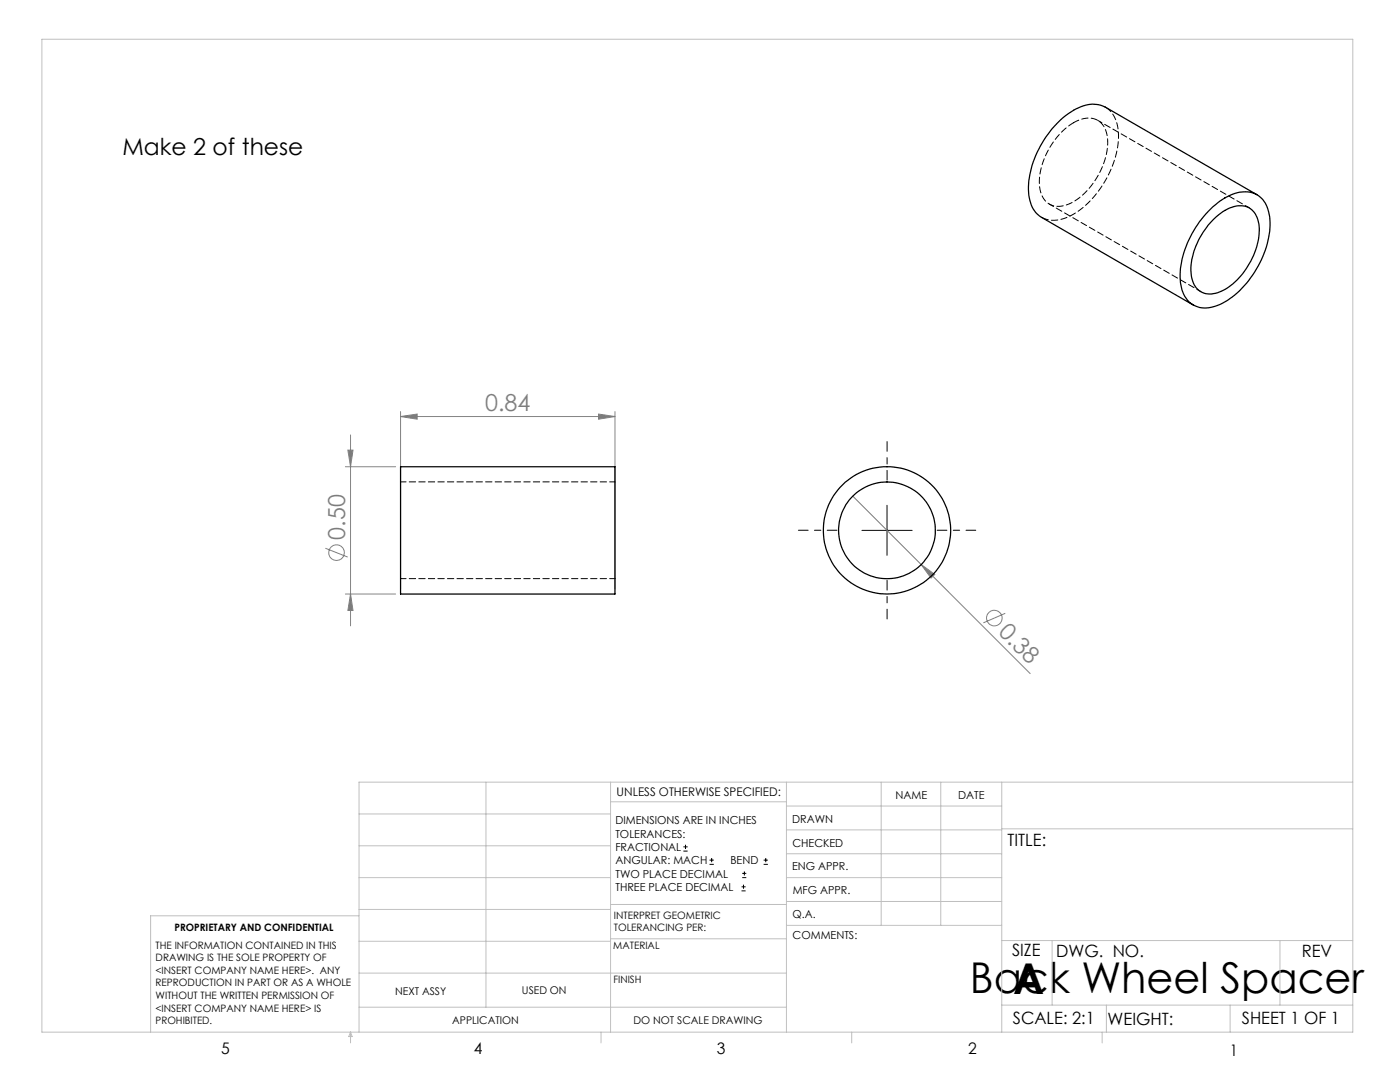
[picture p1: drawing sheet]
<svg xmlns="http://www.w3.org/2000/svg" width="279mm" height="216mm" viewBox="0 0 279 216" stroke-linecap="round" stroke-linejoin="round" font-family="sans-serif">
<g fill="none" stroke="#808080" stroke-width=".2">
<path d="M68.9 93.1h10.1M69.4 89.8h1l-.4 3.3zM70 86.8v38.1M79.9 83.1l3.4-.5v1zM79.9 82.1v35.4M79.9 83.1h42.8M119.5 82.6l3.2 .5-3.2 .5zM122.7 82.1v35.4M170.2 99l35.4 35.4M64.9 109.4l4.5 1.8M68.9 118.5h10.1M70 118.5l.4 3.3h-1z"/>
<path d="M183.8 112.6l2.7 2-.7 .8zM200.6 122.4l-4.3 1.9"/>
<circle cx="67.2" cy="110.3" r="1.55"/>
<circle cx="198.4" cy="123.3" r="1.55"/>
</g>
<g fill="none" stroke="#000" stroke-width=".2">
<path d="M172 105.8h10M177 100.8v10M136.4 169.8h.8M136.4 169h.8M136.8 168.6v.8M141.6 172.5h.9M141.6 171.6h.9M142 171.2v.8M148 177.8h.8M148 177h.8M148.1 175.1h.8M148.1 174.3h.8"/>
<path d="M148.4 176.5v.8M148.6 173.9v.8M152.4 172.5h.8M152.4 171.6h.8M152.8 171.2v.8"/>
</g>
<path d="M177 95.8v-7.7M167 105.8h-7.7M177 115.8v7.7M187 105.8h7.7" fill="none" stroke="#000" stroke-width=".2" stroke-dasharray="15.2 1.3 1.3 1.3" stroke-dashoffset="13.3"/>
<g fill="none" stroke="#c0c0c0" stroke-width=".2">
<path d="M8.4 7.8h261.6v198.2h-261.6zM97 156.1v44.9M121.8 156.1v49.9M121.8 160h35.2M157 156.1v49.9M175.9 156.1v28.5M187.7 156.1v28.5M199.9 156.1v49.9M270 156.1h-198.4v49.9M71.6 175.1h50.2M71.6 168.8h50.2M71.6 162.4h50.2"/>
<path d="M157 170.4h42.9M157 165.6h42.9M157 160.8h42.9M157 175.1h42.9M157 179.9h42.9M199.9 165.4h70.1M71.6 194.2h85.4M71.6 187.8h50.2M71.6 181.5h50.2M71.6 182.7h-41.5v23.3M121.8 187.3h35.2M121.8 180.5h35.2"/>
<path d="M157 184.6h42.9M199.9 187.7h70.1M210 187.7v12.9M255.4 187.7v12.9M70 206v2.1M70 206l.3 .8h-.7zM71.6 201h85.4M119.9 206v2.1M170 206v2.1M199.9 200.6h70.1M220 206v2.1M220.8 200.6v5.4"/>
<path d="M245.5 200.6v5.4"/>
</g>
<g fill="#808080">
<path d="M183.8 112.6l2.7 2-.7 .8z"/>
<path d="M79.9 83.1l3.4-.5v1zM119.5 82.6l3.2 .5-3.2 .5z"/>
<path d="M69.4 89.8h1l-.4 3.3zM70 118.5l.4 3.3h-1z"/>
</g>
<g fill="none" stroke="#000" stroke-width=".25">
<path d="M250.8 38.8l-30.2-17.4a6 6 0 0 0-5.9 .3 19.7 19.7 0 0 0-9.5 16.2 6.1 6.1 0 0 0 2.7 5.5l30.2 17.5M241.1 42.2a11.1 11.1 0 0 1 7.2-3.9 4.8 4.8 0 0 1 5 4.5 17.8 17.8 0 0 1-4.1 13.2 13.6 13.6 0 0 1-8.1 5.4 4.8 4.8 0 0 1-5.4-4.5 17.8 17.8 0 0 1 4.1-13.2zM242.4 43.6a7 7 0 0 1 6.1-2.4 4.1 4.1 0 0 1 2.8 3.8 14.8 14.8 0 0 1-7.5 13.1 4 4 0 0 1-5.2-.9 8.6 8.6 0 0 1-.1-7.6 16.1 16.1 0 0 1 3.9-6zM79.9 93.1h42.8v25.4h-42.8z"/>
<circle cx="177" cy="105.8" r="9.7"/>
<circle cx="177" cy="105.8" r="12.7"/>
</g>
<path d="M122.8 96.2h-42.8M80 115.5h42.8" fill="none" stroke="#000" stroke-width=".2" stroke-dasharray="1.3 .6" stroke-dashoffset=".2"/>
<path d="M207.9 43.4a6.2 6.2 0 0 0 6.3-.7 19.6 19.6 0 0 0 9-16.4 6 6 0 0 0-2.6-4.9" fill="none" stroke="#000" stroke-width=".2" stroke-dasharray="1.3 .6" stroke-dashoffset="-.1"/>
<path d="M214.2 24.5a14.7 14.7 0 0 0-6.7 12.9 3.8 3.8 0 0 0 5.7 3.4 14.4 14.4 0 0 0 7.8-13.7 3.8 3.8 0 0 0-5.9-3l-.9 .4" fill="none" stroke="#000" stroke-width=".2" stroke-dasharray="1.3 .6" stroke-dashoffset=".1"/>
<path d="M209.4 40.7l30.3 17.5M249.3 41.5l-30.2-17.5" fill="none" stroke="#000" stroke-width=".2" stroke-dasharray="1.3 .6" stroke-dashoffset=".3"/>
<g font-size="8.5">
<text x="193.6" y="198.1">Back Wheel Spacer</text>
<text x="202.2" y="198.3">A</text>
</g>
<text font-size="4.7" x="24.4" y="30.9">Make 2 of these</text>
<g font-size="4.7" fill="#808080">
<text x="96.8" y="82.1">0.84</text>
<text x="68.9" y="107.7" transform="rotate(-90 68.9 107.7)">0.50</text>
<text x="199.1" y="126.3" transform="rotate(45 199.1 126.3)">0.38</text>
</g>
<g font-size="3.4">
<text x="201.1" y="168.8">TITLE:</text>
<text x="202" y="190.8">SIZE</text>
<text x="210.8" y="190.9">DWG. NO.</text>
<text x="259.8" y="191">REV</text>
<text x="202.1" y="204.4">SCALE: 2:1</text>
<text x="221" y="204.5">WEIGHT:</text>
<text x="247.8" y="204.4">SHEET 1 OF 1</text>
</g>
<g font-size="3.2">
<text x="44.2" y="210.4">5</text>
<text x="94.6" y="210.3">4</text>
<text x="143.1" y="210.4">3</text>
<text x="193.2" y="210.3">2</text>
<text x="245.4" y="210.6">1</text>
</g>
<text font-size="2.4" x="123.1" y="158.9">UNLESS OTHERWISE SPECIFIED:</text>
<g font-size="2.2">
<text x="178.7" y="159.4">NAME</text>
<text x="191.2" y="159.4">DATE</text>
<text x="122.8" y="164.5">DIMENSIONS ARE IN INCHES</text>
<text x="122.8" y="167.1">TOLERANCES:</text>
<text x="158.1" y="164.2">DRAWN</text>
<text x="122.8" y="169.8">FRACTIONAL</text>
<text x="122.8" y="172.5">ANGULAR: MACH</text>
<text x="145.8" y="172.5">BEND</text>
<text x="158.1" y="173.7">ENG APPR.</text>
<text x="158.2" y="169.1">CHECKED</text>
<text x="122.8" y="175.1">TWO PLACE DECIMAL</text>
<text x="122.8" y="177.8">THREE PLACE DECIMAL</text>
<text x="158.2" y="178.4">MFG APPR.</text>
<text x="158.2" y="183.2">Q.A.</text>
<text x="158.2" y="187.4">COMMENTS:</text>
</g>
<g font-size="2.1">
<text x="78.8" y="198.5">NEXT ASSY</text>
<text x="104.2" y="198.4">USED ON</text>
<text x="90.2" y="204.3">APPLICATION</text>
<text x="126.4" y="204.3">DO NOT SCALE DRAWING</text>
</g>
<g font-size="2">
<text x="34.8" y="185.7">PROPRIETARY AND CONFIDENTIAL</text>
<text x="122.5" y="183.3">INTERPRET GEOMETRIC</text>
<text x="122.5" y="185.9">TOLERANCING PER:</text>
<text x="31.1" y="189.3">THE INFORMATION CONTAINED IN THIS</text>
<text x="31.1" y="191.8">DRAWING IS THE SOLE PROPERTY OF</text>
<text x="122.4" y="189.4">MATERIAL</text>
<text x="31.1" y="194.3">&lt;INSERT COMPANY NAME HERE&gt;. ANY</text>
<text x="31.1" y="196.8">REPRODUCTION IN PART OR AS A WHOLE</text>
<text x="122.4" y="196.2">FINISH</text>
<text x="31.1" y="199.4">WITHOUT THE WRITTEN PERMISSION OF</text>
<text x="31.1" y="201.9">&lt;INSERT COMPANY NAME HERE&gt; IS</text>
<text x="31.1" y="204.4">PROHIBITED.</text>
</g>
</svg>
